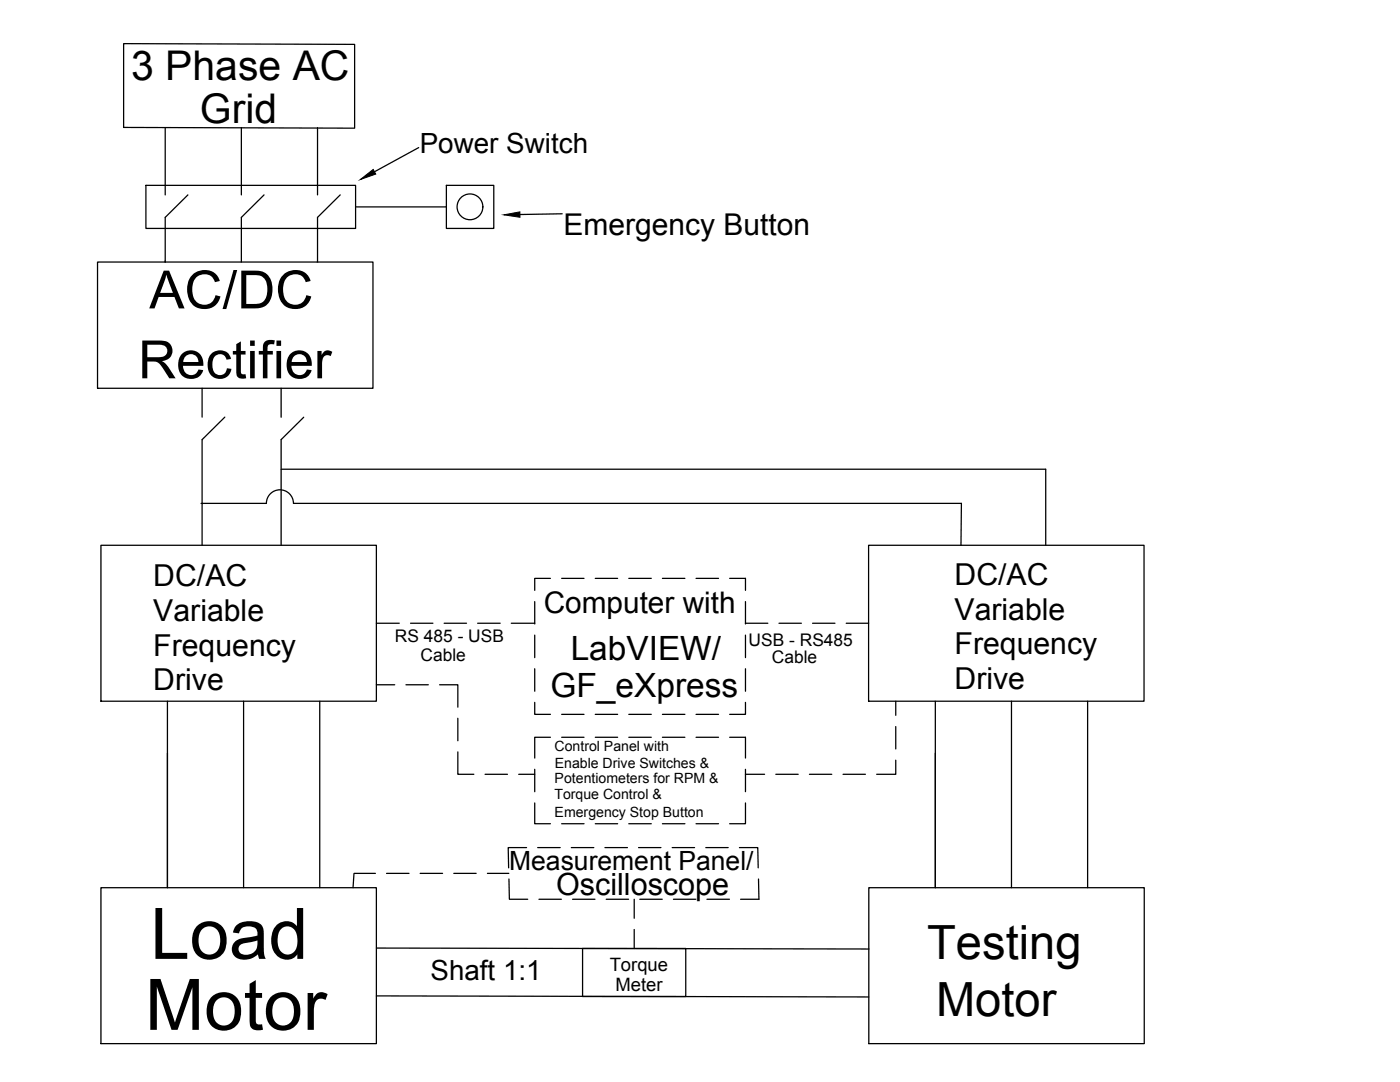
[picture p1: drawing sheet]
<svg xmlns="http://www.w3.org/2000/svg" width="279mm" height="216mm" viewBox="0 0 279 216" stroke-linecap="round" stroke-linejoin="round" font-family="sans-serif">
<!-- layer: hard -->
<g fill="none" stroke="#000" stroke-width=".25">
<path d="M24.7 8.7l46.1 .2v16.7l-46.1-.2zM29.1 37h41.9v8.6h-41.9zM33 25.4v13.5M37.5 38.9l-4.5 4.5v8.9M48.2 25.4v13.5M52.7 38.9l-4.5 4.5v8.9M63.4 25.4v13.5M67.9 38.9l-4.5 4.5v8.9M83.6 29.4l-8.9 4.9M89.1 37h9.4v8.6h-9.4zM19.5 52.3h54.9v25.2h-54.9zM33 52.3h.1"/>
<path d="M71 41.3h18.1M112.2 42.7l-8.4 .1M40.3 77.5v5.7M56.1 77.5v5.8M44.9 83.2l-4.6 4.5v21.1M56.1 93.6h152.6v15.2M60.6 83.3l-4.5 4.4v21.1M20.1 108.8h55v31.1h-55zM40.1 100.4h13.1a2.7 2.7 0 0 1 2.7-2.7 2.7 2.7 0 0 1 2.7 2.7h133.3l-.1 8.4M173.3 108.8h55v31.1h-55zM33.4 139.9v37.2M48.6 139.9v37.2"/>
<path d="M63.8 139.9v37.2M186.7 139.9v37.2M201.9 139.9v37.2M217.1 139.9v37.2M20.1 177.1h55v31.1h-55zM173.4 177.1h55v31.1h-55zM75.1 198.7l98.3 .2M75.1 189.2l98.3 .2M116.3 189.3h20.6v9.5h-20.6z"/>
<circle cx="93.8" cy="41.3" r="2.57"/>
</g>
<!-- layer: soft -->
<g fill="none" stroke="#000" stroke-width=".25">
<path d="M109.8 115.4h-3.1v2.4M112.1 115.4h4.5M118.8 115.4h4.5M125.5 115.4h4.5M132.2 115.4h4.5M138.9 115.4h4.5M145.6 115.4h3.2v2.4M75.1 124.4h4.6M75.1 136.6h3.7M81 136.6h4.5M81.9 124.4h4.5M87.7 136.6h3.7v4.5"/>
<path d="M88.6 124.4h4.5M95.3 124.4h4.5M102 124.4h4.7M106.7 120v4.5M106.7 126.7v4.5M106.7 133.4v4.5M148.8 124.4h4.4M148.8 120v4.5M148.8 126.7v4.5M148.8 133.4v4.5M155.5 124.4h4.4M162.2 124.4h4.4"/>
<path d="M168.9 124.4h4.4M178.8 139.9v2.8M91.4 150v4.5h3.2M91.4 143.3v4.5M96.8 154.5h4.5M103.5 154.5h3.2M106.7 140.2v2.3h3.1M106.7 153.5v4.5M109.8 147.1h-3.1v4.2M112.1 142.5h4.5M112.1 147.1h4.5M118.8 142.5h4.5"/>
<path d="M118.8 147.1h4.5M125.5 142.5h4.5M125.5 147.1h4.5M132.2 142.5h4.5M132.2 147.1h4.5M138.9 142.5h4.5M138.9 147.1h4.5M145.6 147.1h3.2v4.2M148.8 140.2v2.3h-3.2M148.8 153.5v4.5M148.8 154.5h3.8M154.8 154.5h4.5"/>
<path d="M161.5 154.5h4.5M168.2 154.5h4.5M178.8 151.7v2.8h-3.8M178.8 145v4.4M74.9 174.3h-4.3l-.1 2.8M77.1 174.3h4.5M83.9 174.3h4.4M90.6 174.3h4.4M97.3 174.3h4.3M101.6 175.4l.1 4h3.6M105.1 169.1h-3.7l.1 4.1M106.7 160.2v4.2h3.1"/>
<path d="M107.3 169.1h4.5M107.6 179.4h4.4M112.1 164.4h4.5M114 169.1h4.5M114.3 179.4h4.4M118.8 164.4h4.5M120.7 169.1h4.5M121 179.4h4.4M125.5 164.4h4.5M126.6 179.4v3.8M127.4 169.1h4.5M127.7 179.4h4.5"/>
<path d="M132.2 164.4h4.5M134.1 169.1h4.5M134.4 179.4h4.5M138.9 164.4h4.5M140.9 169.1h4.4M141.1 179.4h4.5M147.6 169.1h3.6l.1 4.1M148.8 160.2v4.2h-3.2M151.4 175.4l.1 4h-3.7M126.6 185.5v3.8"/>
</g>
<!-- layer: hard -->
<path d="M71.9 35.8l2.6-2 .5 .9zM100.6 42.9l3.2-.6v1.1z" fill="#000" stroke="#000" stroke-width=".2"/>
<g font-size="14.2">
<text x="30" y="191.3">Load</text>
<text x="28.9" y="205.5">Motor</text>
</g>
<g font-size="10.5">
<text x="29.8" y="61.5">AC/DC</text>
<text x="27.6" y="75.5">Rectifier</text>
</g>
<g font-size="9.4">
<text x="185" y="191.4">Testing</text>
<text x="186.8" y="202.8">Motor</text>
</g>
<g font-size="8.2">
<text x="26.2" y="16">3 Phase AC</text>
<text x="39.9" y="24.5">Grid</text>
</g>
<g font-size="6.7">
<text x="113.9" y="131.7">LabVIEW/</text>
<text x="109.9" y="139.1">GF_eXpress</text>
</g>
<text font-size="6.1" x="111" y="178.6">Oscilloscope</text>
<g font-size="6">
<text x="112.5" y="47">Emergency Button</text>
<text x="30.6" y="117">DC/AC</text>
<text x="190.5" y="116.7">DC/AC</text>
<text x="30.6" y="123.9">Variable</text>
<text x="190.5" y="123.6">Variable</text>
<text x="30.6" y="130.8">Frequency</text>
<text x="190.5" y="130.6">Frequency</text>
<text x="30.6" y="137.8">Drive</text>
<text x="190.5" y="137.5">Drive</text>
</g>
<text font-size="5.9" x="108.5" y="122.4">Computer with</text>
<text font-size="5.6" x="83.8" y="30.4">Power Switch</text>
<text font-size="5.5" x="85.9" y="195.6">Shaft 1:1</text>
<text font-size="5.3" x="101.6" y="173.6">Measurement Panel/</text>
<g font-size="3.7">
<text x="121.7" y="193.7">Torque</text>
<text x="122.8" y="197.7">Meter</text>
</g>
<g font-size="3.5">
<text x="78.8" y="128">RS 485 - USB</text>
<text x="83.9" y="131.9">Cable</text>
<text x="149.4" y="129">USB - RS485</text>
<text x="154" y="132.3">Cable</text>
</g>
<g font-size="2.8">
<text x="110.7" y="149.8">Control Panel with</text>
<text x="110.7" y="153.2">Enable Drive Switches &amp;</text>
<text x="110.7" y="159.5">Torque Control &amp;</text>
<text x="110.7" y="156.2">Potentiometers for RPM &amp;</text>
<text x="110.7" y="162.9">Emergency Stop Button</text>
</g>
</svg>
